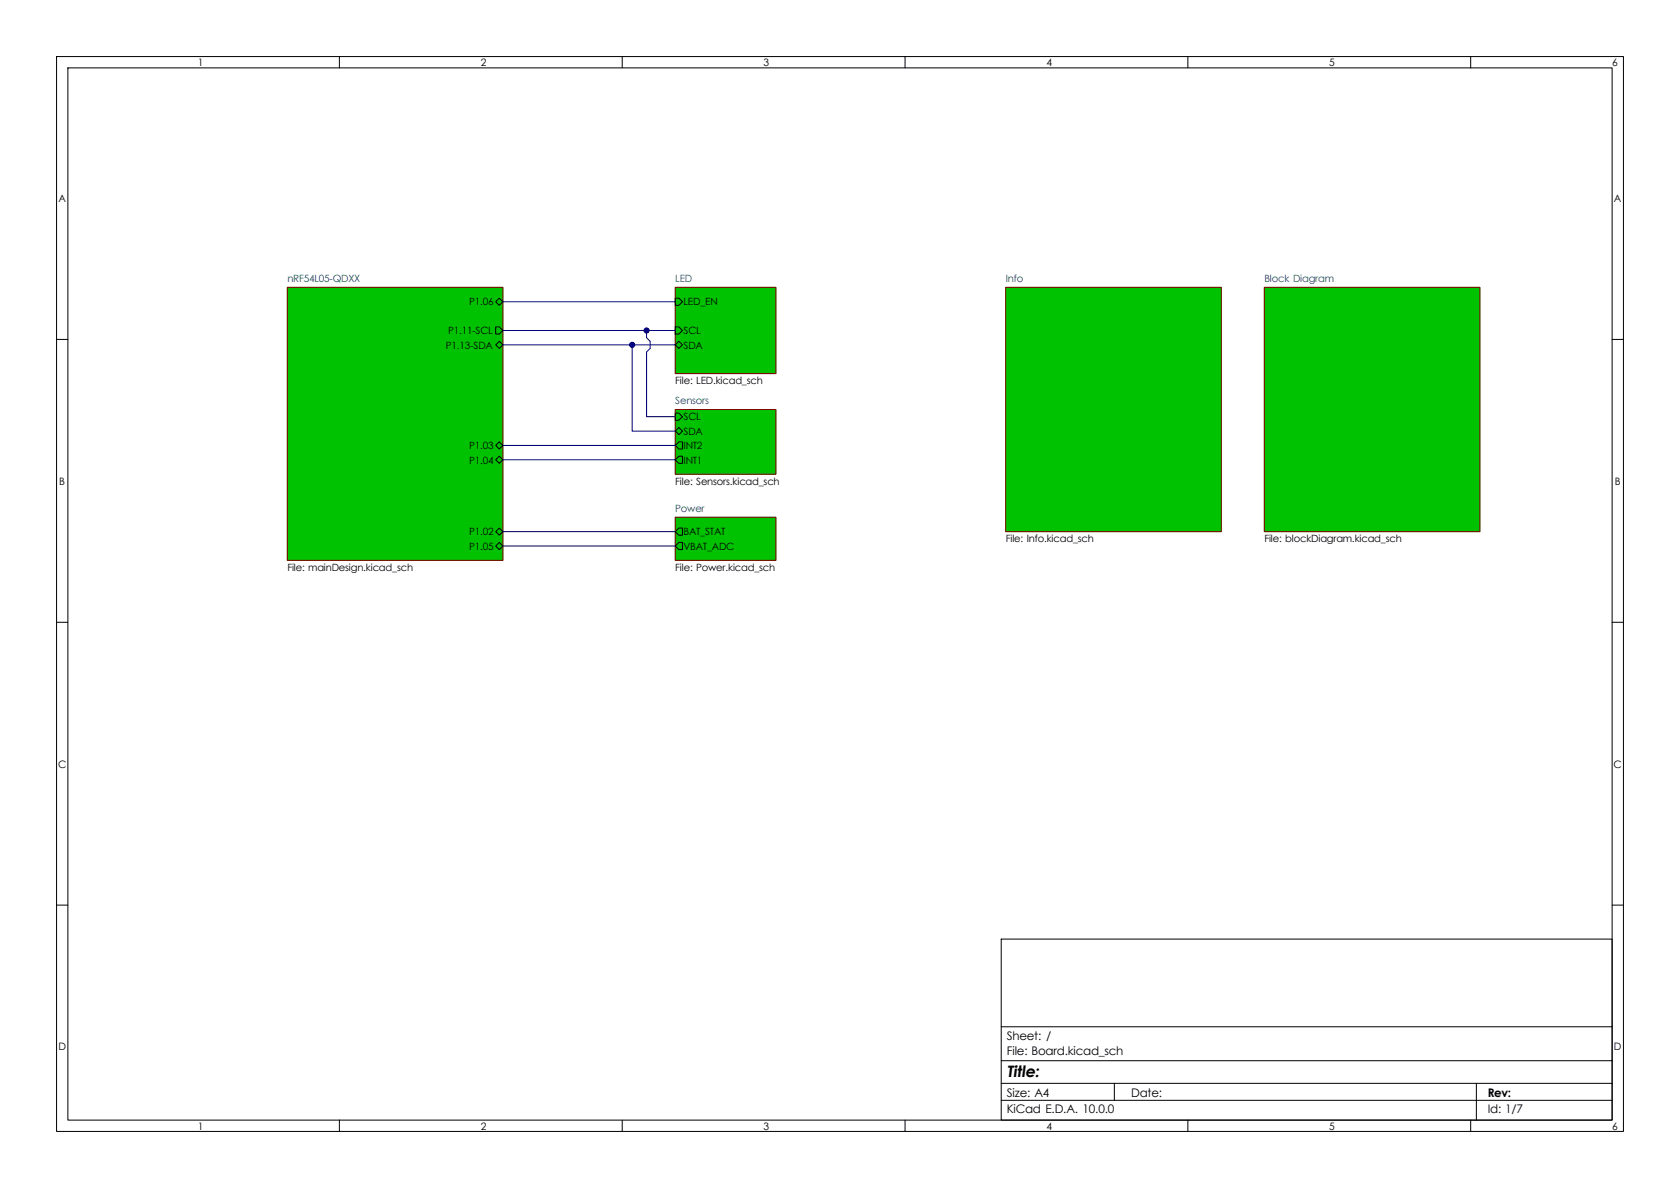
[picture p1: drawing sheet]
(kicad_sch
 (version 20260306)
 (generator "eeschema")
 (generator_version "10.0")
 (paper "A4")
 (lib_symbols)
 (junction
  (at 114.3 58.42)
  (diameter 0)
  (color 0 0 0 0))
 (junction
  (at 111.76 60.96)
  (diameter 0)
  (color 0 0 0 0))
 (wire
  (pts (xy 114.3092 62.2208) (xy 114.935 61.595))
  (stroke (width 0) (type default)))
 (wire
  (pts (xy 88.9 81.28) (xy 119.38 81.28))
  (stroke (width 0) (type default)))
 (wire
  (pts (xy 114.935 60.325) (xy 114.3 59.69))
  (stroke (width 0) (type default)))
 (wire
  (pts (xy 119.38 73.66) (xy 114.3092 73.66))
  (stroke (width 0) (type default)))
 (wire
  (pts (xy 111.76 76.2) (xy 119.38 76.2))
  (stroke (width 0) (type default)))
 (wire
  (pts (xy 88.9 78.74) (xy 119.38 78.74))
  (stroke (width 0) (type default)))
 (wire
  (pts (xy 111.76 60.96) (xy 111.76 76.2))
  (stroke (width 0) (type default)))
 (wire
  (pts (xy 88.9 53.34) (xy 119.38 53.34))
  (stroke (width 0) (type default)))
 (wire
  (pts (xy 114.3 58.42) (xy 119.38 58.42))
  (stroke (width 0) (type default)))
 (wire
  (pts (xy 114.3092 73.66) (xy 114.3092 62.2208))
  (stroke (width 0) (type default)))
 (wire
  (pts (xy 88.9 93.98) (xy 119.38 93.98))
  (stroke (width 0) (type default)))
 (wire
  (pts (xy 88.9 60.96) (xy 111.76 60.96))
  (stroke (width 0) (type default)))
 (wire
  (pts (xy 114.935 60.325) (xy 114.935 61.595))
  (stroke (width 0) (type default)))
 (wire
  (pts (xy 88.9 96.52) (xy 119.38 96.52))
  (stroke (width 0) (type default)))
 (wire
  (pts (xy 114.3 58.42) (xy 114.3 59.69))
  (stroke (width 0) (type default)))
 (wire
  (pts (xy 111.76 60.96) (xy 119.38 60.96))
  (stroke (width 0) (type default)))
 (wire
  (pts (xy 88.9 58.42) (xy 114.3 58.42))
  (stroke (width 0) (type default)))
 (sheet
  (at 177.8 50.8)
  (size 38.1 43.18)
  (exclude_from_sim no)
  (in_bom yes)
  (on_board yes)
  (dnp no)
  (fields_autoplaced yes)
  (stroke (width 0.1524) (type solid))
  (fill (color 0 194 0 1))
  (property "Sheetname" "Info" (at 177.8 50.0884 0) (show_name no) (do_not_autoplace no) (effects (font (size 1.27 1.27)) (justify left bottom)))
  (property "Sheetfile" "Info.kicad_sch" (at 177.8 94.5646 0) (show_name no) (do_not_autoplace no) (effects (font (size 1.27 1.27)) (justify left top))))
 (sheet
  (at 223.52 50.8)
  (size 38.1 43.18)
  (exclude_from_sim no)
  (in_bom yes)
  (on_board yes)
  (dnp no)
  (fields_autoplaced yes)
  (stroke (width 0.1524) (type solid))
  (fill (color 0 194 0 1))
  (property "Sheetname" "Block Diagram" (at 223.52 50.0884 0) (show_name no) (do_not_autoplace no) (effects (font (size 1.27 1.27)) (justify left bottom)))
  (property "Sheetfile" "blockDiagram.kicad_sch" (at 223.52 94.5646 0) (show_name no) (do_not_autoplace no) (effects (font (size 1.27 1.27)) (justify left top))))
 (sheet
  (at 119.38 91.44)
  (size 17.78 7.62)
  (exclude_from_sim no)
  (in_bom yes)
  (on_board yes)
  (dnp no)
  (fields_autoplaced yes)
  (stroke (width 0.1524) (type solid))
  (fill (color 0 194 0 1))
  (property "Sheetname" "Power" (at 119.38 90.7284 0) (show_name no) (do_not_autoplace no) (effects (font (size 1.27 1.27)) (justify left bottom)))
  (property "Sheetfile" "Power.kicad_sch" (at 119.38 99.6446 0) (show_name no) (do_not_autoplace no) (effects (font (size 1.27 1.27)) (justify left top)))
  (pin "BAT_STAT" output (at 119.38 93.98 180) (effects (font (size 1.27 1.27)) (justify left)))
  (pin "VBAT_ADC" output (at 119.38 96.52 180) (effects (font (size 1.27 1.27)) (justify left))))
 (sheet
  (at 119.38 72.39)
  (size 17.78 11.43)
  (exclude_from_sim no)
  (in_bom yes)
  (on_board yes)
  (dnp no)
  (fields_autoplaced yes)
  (stroke (width 0.1524) (type solid))
  (fill (color 0 194 0 1))
  (property "Sheetname" "Sensors" (at 119.38 71.6784 0) (show_name no) (do_not_autoplace no) (effects (font (size 1.27 1.27)) (justify left bottom)))
  (property "Sheetfile" "Sensors.kicad_sch" (at 119.38 84.4046 0) (show_name no) (do_not_autoplace no) (effects (font (size 1.27 1.27)) (justify left top)))
  (pin "SDA" bidirectional (at 119.38 76.2 180) (effects (font (size 1.27 1.27)) (justify left)))
  (pin "INT2" output (at 119.38 78.74 180) (effects (font (size 1.27 1.27)) (justify left)))
  (pin "INT1" output (at 119.38 81.28 180) (effects (font (size 1.27 1.27)) (justify left)))
  (pin "SCL" input (at 119.38 73.66 180) (effects (font (size 1.27 1.27)) (justify left))))
 (sheet
  (at 50.8 50.8)
  (size 38.1 48.26)
  (exclude_from_sim no)
  (in_bom yes)
  (on_board yes)
  (dnp no)
  (fields_autoplaced yes)
  (stroke (width 0.1524) (type solid))
  (fill (color 0 194 0 1))
  (property "Sheetname" "nRF54L05-QDXX" (at 50.8 50.0884 0) (show_name no) (do_not_autoplace no) (effects (font (size 1.27 1.27)) (justify left bottom)))
  (property "Sheetfile" "mainDesign.kicad_sch" (at 50.8 99.6446 0) (show_name no) (do_not_autoplace no) (effects (font (size 1.27 1.27)) (justify left top)))
  (pin "P1.11-SCL" output (at 88.9 58.42 0) (effects (font (size 1.27 1.27)) (justify right)))
  (pin "P1.02" bidirectional (at 88.9 93.98 0) (effects (font (size 1.27 1.27)) (justify right)))
  (pin "P1.13-SDA" bidirectional (at 88.9 60.96 0) (effects (font (size 1.27 1.27)) (justify right)))
  (pin "P1.06" bidirectional (at 88.9 53.34 0) (effects (font (size 1.27 1.27)) (justify right)))
  (pin "P1.05" bidirectional (at 88.9 96.52 0) (effects (font (size 1.27 1.27)) (justify right)))
  (pin "P1.03" bidirectional (at 88.9 78.74 0) (effects (font (size 1.27 1.27)) (justify right)))
  (pin "P1.04" bidirectional (at 88.9 81.28 0) (effects (font (size 1.27 1.27)) (justify right))))
 (sheet
  (at 119.38 50.8)
  (size 17.78 15.24)
  (exclude_from_sim no)
  (in_bom yes)
  (on_board yes)
  (dnp no)
  (fields_autoplaced yes)
  (stroke (width 0.1524) (type solid))
  (fill (color 0 194 0 1))
  (property "Sheetname" "LED" (at 119.38 50.0884 0) (show_name no) (do_not_autoplace no) (effects (font (size 1.27 1.27)) (justify left bottom)))
  (property "Sheetfile" "LED.kicad_sch" (at 119.38 66.6246 0) (show_name no) (do_not_autoplace no) (effects (font (size 1.27 1.27)) (justify left top)))
  (pin "SCL" input (at 119.38 58.42 180) (effects (font (size 1.27 1.27)) (justify left)))
  (pin "LED_EN" input (at 119.38 53.34 180) (effects (font (size 1.27 1.27)) (justify left)))
  (pin "SDA" bidirectional (at 119.38 60.96 180) (effects (font (size 1.27 1.27)) (justify left))))
 (sheet_instances
  (path ""
   (page "1")))
 (embedded_fonts no))
